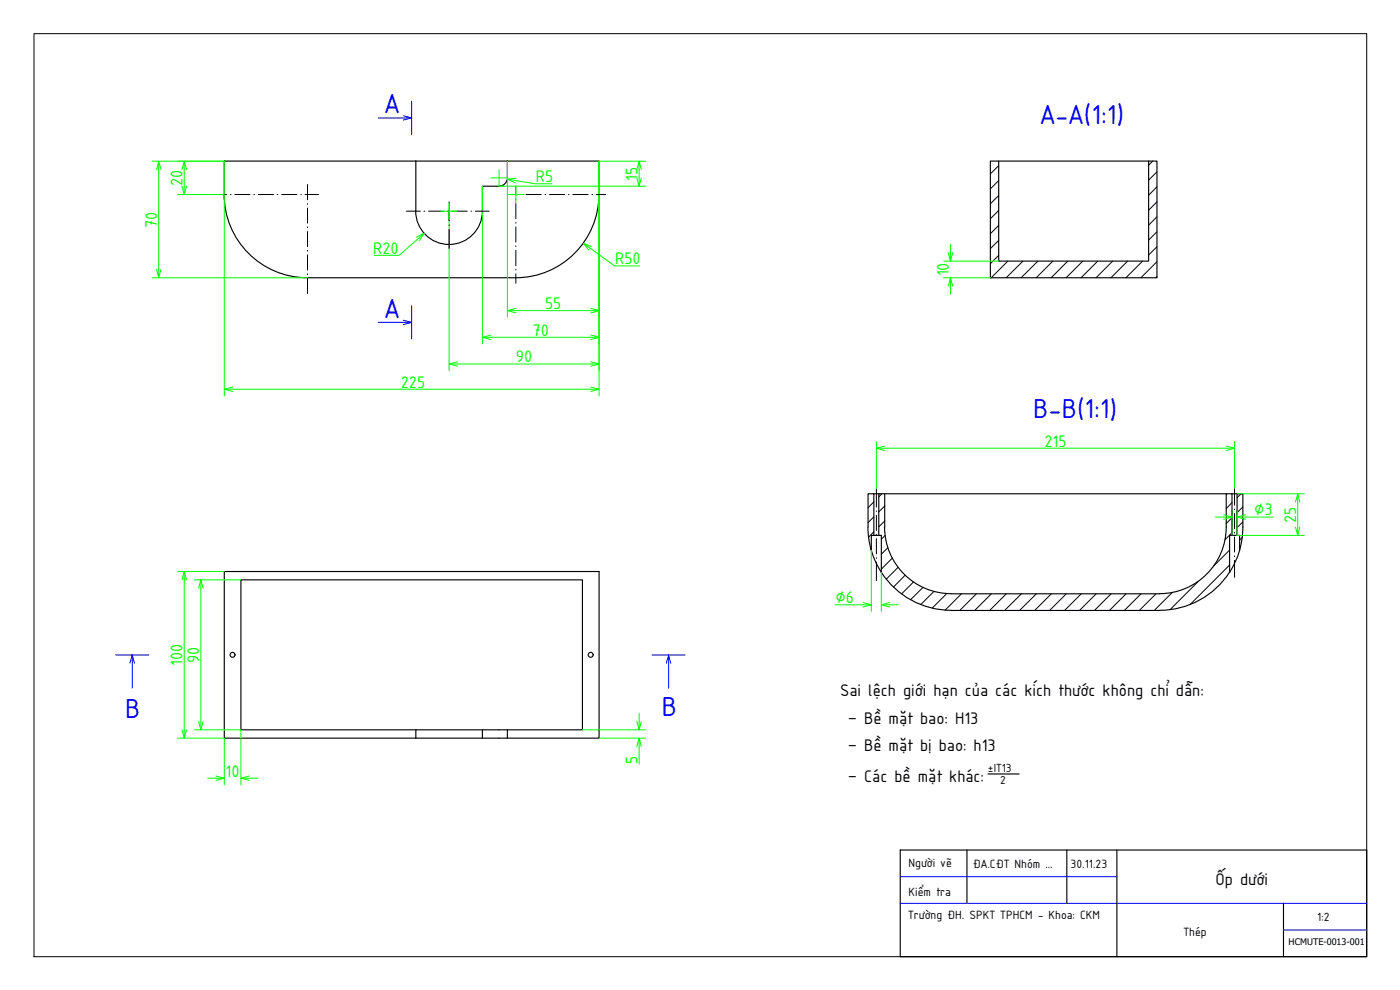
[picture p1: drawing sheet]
<svg xmlns="http://www.w3.org/2000/svg" width="420mm" height="297mm" viewBox="0 0 420 297" stroke-linecap="round" stroke-linejoin="round" font-family="sans-serif">
<!-- layer: NetDam -->
<g fill="none" stroke="#000" stroke-width=".34">
<path d="M67.3 48.3h112.5l-.1 10a25 25 0 0 1-24.9 25h-62.5a25 25 0 0 1-25-25zM124.8 48.3v15a10 10 0 0 0 10 10 10 10 0 0 0 10-10v-7.4h5a2.52 2.52 0 0 0 2.5-2.6v-5M297.2 48.3h2.5v30h45v-30h2.5v35h-50zM299.7 48.3h45M260.5 158.1l.2 3.2 .8 3.8M260.5 158.1v-9.9h1.8v12.4h-.8v4.6M262.3 148.2h1.4M265.5 158.1a20 20 0 0 0 20 20M265.5 158.1v-9.9h-1.8v12.4h.8v11.1l-1.7-3.1-1.3-3.4M265.5 148.2h102.5M368 158.1v-9.9h1.7v12.4h-.7v11.1l2.1-4 .9-2.5M368 158.1a20 20 0 0 1-20 20"/>
<path d="M369.7 148.2h1.6M373 158.1v-9.9h-1.7v12.4h-1.6M373 158.1l-.2 3.2-.8 3.8M262.3 160.6h1.4M264.5 171.7a25 25 0 0 0 21 11.4l62.5 .1M285.5 178.2h62.5M369 171.7a25 25 0 0 1-21 11.4M371.3 160.6h.7v4.6M124.8 219h-52.5v-45h102.5v45h-22.5M144.8 219h-20v2.5M124.8 221.5h-57.5v-50h112.5v50h-27.5M124.8 221.5h20v-2.5h7.5v2.5h-7.5"/>
<path d="M296.5 232.2h9.4M270.2 255h140v32h-140zM290.2 255v16M320.2 255v16M335.2 255v32M385.2 271v16"/>
<circle cx="69.8" cy="196.5" r=".74"/>
<circle cx="177.3" cy="196.5" r=".74"/>
</g>
<!-- layer: DuongTam -->
<g fill="none" stroke="#000" stroke-width=".3">
<path d="M64 58.4h4M69.1 58.4h.2M70.5 58.4h4.5M76.2 58.4h.2M77.5 58.4h4.6M83.2 58.4h.2M84.5 58.4h4.6M90.3 58.4h.1M91.6 58.4h4M92.3 55.4v4.5M152.6 58.4h2.8M154.8 55.7v2.9"/>
<path d="M154.8 59.7v.2M156.5 58.4h.2M157.9 58.4h4.5M163.6 58.4h.1M164.9 58.4h4.6M170.6 58.4h.2M171.9 58.4h4.6M177.6 58.4h.2M178.9 58.4h2.9M299.7 49.7l-2.5 2.5M299.7 54.2l-2.5 2.5M299.7 58.7l-2.5 2.5"/>
<path d="M345.9 48.3l-1.2 1.3M347.2 51.5l-2.5 2.5M347.2 56l-2.5 2.6M92.3 61.1v.2M92.3 62.4v4.6M92.3 68.1v.2M92.3 69.5v4.5M92.3 75.1v.2M92.3 76.5v4.5M122 63.4h4.2M127.3 63.4h.2M128.6 63.4h4.6"/>
<path d="M134.3 63.4h.2M134.8 60.6v5.7M134.8 67.5v.1M134.8 68.8v5.7M135.6 63.4h4.6M141.4 63.4h.1M142.7 63.4h4.1M154.8 61.1v4.5M154.8 66.7v.3M154.8 68.1v4.5M154.8 73.8v.2M154.8 75.1v4.6"/>
<path d="M299.7 63.1l-2.5 2.5M299.7 67.6l-2.5 2.5M299.7 72.1l-2.5 2.5M299.7 76.6l-2.5 2.5M302.5 78.3l-5 5M307 78.3l-5 5M311.5 78.3l-5 5M316 78.3l-5 5M320.5 78.3l-5 5M325 78.3l-5 5M329.4 78.3l-5 5M333.9 78.3l-5 5"/>
<path d="M338.4 78.3l-5 5M342.9 78.3l-5 5M347.2 60.6l-2.5 2.5M347.2 65.1l-2.5 2.4M347.2 69.5l-2.5 2.5M347.2 74l-2.5 2.5M347.2 78.5l-4.8 4.8M92.3 82.2v.2M92.3 83.5v4.6M154.8 80.8v.2M154.8 82.2v2.8M347.2 83l-.3 .3"/>
<path d="M262.3 150.6l-1.8 1.7M262.3 155.1l-1.8 1.7M262.3 159.5l-1.6 1.6M263 146.6v5.5M263 153.3v.1M263 154.6v4.6M264.7 148.2l-1 .9M265.5 151.8l-1.8 1.8M265.5 156.3l-1.8 1.8M369.7 150.8l-1.7 1.8M369.7 155.3l-1.7 1.8M369.7 159.8l-2 2.1"/>
<path d="M370.5 146.5v5.1M370.5 152.7v.2M370.5 154.1v4.5M370.5 159.8v.2M372.4 148.2l-1.1 1.1M373 152.1l-1.7 1.7M373 156.6l-1.7 1.7M261.5 164.8l-.1 .1M263 160.3v.2M263 161.6v4.6M263 167.3v.2M263 168.6v5.6"/>
<path d="M265.6 160.6l-1.1 1.2M266.5 164.3l-2 2M267.8 167.5l-3.3 3.3M269.5 170.2l-3.5 3.6M271.7 172.6l-3.6 3.5M274.2 174.6l-3.6 3.6M277 176.3l-3.7 3.6M280.3 177.4l-4 4M284.1 178.1l-4.4 4.4M288.5 178.2l-4.9 4.9M293 178.2l-5 5M297.5 178.2l-5 5"/>
<path d="M302 178.2l-5 5M306.5 178.2l-5 5M311 178.2l-5 5M315.5 178.2l-5 5M320 178.2l-5 5M324.5 178.2l-5 5M329 178.2l-5 5M333.5 178.2l-5 5M337.9 178.2l-4.9 5M342.4 178.2l-5 5M346.9 178.2l-5 5M351.8 177.8l-5.4 5.4"/>
<path d="M359.6 174.4l-8.5 8.6M369 165l-4.7 4.8M369 169.5l-11.9 11.9M370.5 161.1v4.5M370.5 166.8v.2M370.5 168.1v5.1M372.8 161.2l-.8 .8"/>
</g>
<!-- layer: NetDam -->
<path d="M10.2 10.1h400v276.9h-400z" fill="none" stroke="#000" stroke-width=".3"/>
<!-- layer: Netmanh -->
<path d="M123.5 30.4v10M123.5 91.7v10M34.7 196.5h10M195.7 196.5h10M270.2 271h140M270.2 263h65M385.2 279h25" fill="none" stroke="#00f" stroke-width=".3"/>
<!-- layer: AM_5 -->
<g fill="none" stroke="#0f0" stroke-width=".3">
<path d="M45.6 48.4h21.7v70.4M47.6 50.9v29.9M53.3 58.4h14M55.3 50.9v5M144.8 55.9v47.3M147.3 53.4h5M149.8 50.9v5h44M152.3 48.4v46.8M152.3 58.4h5M154.7 54.2l6 .9h5M154.8 55.9v5M191.8 50.9v2.5"/>
<path d="M193.8 48.4h-14v70.4M125.4 71.7l-5.6 4.9h-7.5M132.3 63.4h5M134.8 60.9v50.3M177.1 74.5l7.3 5.3h7.5M283.2 78.3h16.5M285.2 73.3v2.5M45.6 83.3h46.7M154.8 93.2h22.5M283.2 83.3h14M285.2 85.8v2.5M69.8 116.8h107.5"/>
<path d="M137.3 109.2h40M147.3 101.2h30M263 132.5v14.1M265.5 134.5h102.5M370.5 132.5v14M364.7 155.1h2.5M369.7 153.1v7.5M371.3 153.1v7.5h20.2M371.3 148.2h20.2M373.8 155.1h8.3M389.5 150.7v7.4M53.3 171.5h14"/>
<path d="M55.3 174v45M58.3 174h14M60.3 176.5v40M261.5 165.2v18.3M264.5 171.7v11.8M250.6 181.5h8.4M267 181.5h2.5M58.3 219h14v16.5M174.8 219h19M191.8 214v2.5M53.3 221.5h14v14M62.3 233.5h2.5"/>
<path d="M74.8 233.5h2.5M179.8 221.5h14M191.8 224v5.2"/>
</g>
<!-- layer: 0 -->
<g fill="none" stroke="#0f0" stroke-width=".3">
<path d="M47 50.9l.6-2.5 .7 2.5M47.6 48.4v2.5M54.6 50.9l.7-2.5 .7 2.5M54.6 55.9l.7 2.5 .7-2.5M55.3 48.4v2.5M55.3 55.9v2.5M152.3 53.7l2.4 .5M154.9 53.5l-2.6 .2 2.3 1.1M191.1 53.4l.7 2.5 .6-2.5M191.1 50.9l.7-2.5 .6 2.5M191.8 48.4v2.5M191.8 53.4v2.5"/>
<path d="M125 71.1l2.3-1.1-1.4 2.1M127.3 70l-1.9 1.7M175 73l2.1 1.5M177.5 73.9l-2.5-.9 1.7 2M284.6 75.8l.6 2.5 .7-2.5M285.2 75.8v2.5M47 80.8l.6 2.5 .7-2.5M47.6 80.8v2.5M152.3 93.2h2.5M154.8 92.5l-2.5 .7 2.5 .7M177.3 92.5l2.5 .7-2.5 .7M177.3 93.2h2.5"/>
<path d="M284.6 85.8l.6-2.5 .7 2.5M285.2 83.3v2.5M67.3 116.8h2.5M69.8 116.1l-2.5 .7 2.5 .7M134.8 109.2h2.5M137.3 108.5l-2.5 .7 2.5 .7M144.8 101.2h2.5M147.3 100.5l-2.5 .7 2.5 .7M177.3 116.1l2.5 .7-2.5 .7M177.3 100.5l2.5 .7-2.5 .7M177.3 108.5l2.5 .7-2.5 .7M177.3 116.8h2.5"/>
<path d="M177.3 101.2h2.5M177.3 109.2h2.5M263 134.5h2.5M265.5 133.8l-2.5 .7 2.5 .7M368 133.8l2.5 .7-2.5 .7M368 134.5h2.5M367.2 154.5l2.5 .6-2.5 .7M367.2 155.1h2.5M371.3 155.1h2.5M373.8 154.5l-2.5 .6 2.5 .7M388.8 150.7l.7-2.5 .6 2.5M388.8 158.1l.7 2.5 .6-2.5"/>
<path d="M389.5 148.2v2.5M389.5 158.1v2.5M54.6 174l.7-2.5 .7 2.5M55.3 171.5v2.5M59.6 176.5l.7-2.5 .7 2.5M60.3 174v2.5M259 180.8l2.5 .7-2.5 .6M259 181.5h2.5M264.5 181.5h2.5M267 180.8l-2.5 .7 2.5 .6M54.6 219l.7 2.5 .7-2.5M55.3 219v2.5"/>
<path d="M59.6 216.5l.7 2.5 .7-2.5M60.3 216.5v2.5M191.1 216.5l.7 2.5 .6-2.5M191.8 216.5v2.5M64.8 232.8l2.5 .7-2.5 .6M64.8 233.5h2.5M72.3 233.5h2.5M74.8 232.8l-2.5 .7 2.5 .6M191.1 224l.7-2.5 .6 2.5M191.8 221.5v2.5"/>
</g>
<path d="M113.5 35.4h10M121 34.7l2.5 .7-2.5 .7M113.5 96.7h10M121 96.1l2.5 .6-2.5 .7M39 199l.7-2.5 .6 2.5M39.7 196.5v10M200 199l.7-2.5 .6 2.5M200.7 196.5v10" fill="none" stroke="#00f" stroke-width=".3"/>
<g font-size="8.9" fill="#00f">
<text x="115.4" y="33.9" transform="rotate(1 115.4 33.9)">A</text>
<text x="312.1" y="37.1">A-A(1:1)</text>
<text x="115.4" y="95.3" transform="rotate(1 115.4 95.3)">A</text>
<text x="310" y="125.4">B-B(1:1)</text>
<text x="37.6" y="215.3">B</text>
<text x="198.6" y="214.8">B</text>
</g>
<g font-size="5.4" fill="#0f0">
<text x="54.8" y="55.8" transform="rotate(-90 54.8 55.8)">20</text>
<text x="160.8" y="54.6">R5</text>
<text x="191.3" y="54.2" transform="rotate(-90 191.3 54.2)">15</text>
<text x="47.2" y="68.3" transform="rotate(-90 47.2 68.3)">70</text>
<text x="112" y="76.1">R20</text>
<text x="184.6" y="79.3">R50</text>
<text x="284.7" y="83" transform="rotate(-90 284.7 83)">10</text>
<text x="163.6" y="92.7">55</text>
<text x="159.9" y="100.7">70</text>
<text x="154.9" y="108.7">90</text>
<text x="120.3" y="116.3">225</text>
<text x="313.4" y="134">215</text>
<text x="376.4" y="154.6">∅3</text>
<text x="389" y="156.9" transform="rotate(-90 389 156.9)">25</text>
<text x="250.7" y="181">∅6</text>
<text x="54.8" y="199.8" transform="rotate(-90 54.8 199.8)">100</text>
<text x="59.8" y="198.9" transform="rotate(-90 59.8 198.9)">90</text>
<text x="67.7" y="233">10</text>
<text x="191.3" y="229.1" transform="rotate(-90 191.3 229.1)">5</text>
</g>
<g font-size="5.4">
<text x="252.1" y="208.9">Sai lệch giới hạn của các kích thước không chỉ dẫn:</text>
<text x="254.4" y="217.4">– Bề mặt bao: H13</text>
<text x="254.4" y="225.3">– Bề mặt bị bao: h13</text>
<text x="254.4" y="234.7">– Các bề mặt khác:</text>
<text x="364.8" y="265.5">Ốp dưới</text>
</g>
<g font-size="3.9">
<text x="272.7" y="260.1">Người vẽ</text>
<text x="292" y="260.3">ĐA.CĐT Nhóm ...</text>
<text x="321.3" y="260.3">30.11.23</text>
<text x="272.7" y="268.7">Kiểm tra</text>
<text x="272.5" y="275.8">Trường ĐH. SPKT TPHCM - Khoa: CKM</text>
<text x="355.2" y="280.8">Thép</text>
<text x="395.3" y="276.3">1:2</text>
</g>
<g font-size="3.8">
<text x="296.5" y="231.8">±IT13</text>
<text x="300.2" y="235.1">2</text>
</g>
<text font-size="2.7" x="386.7" y="283.6">HCMUTE-0013-001</text>
</svg>
